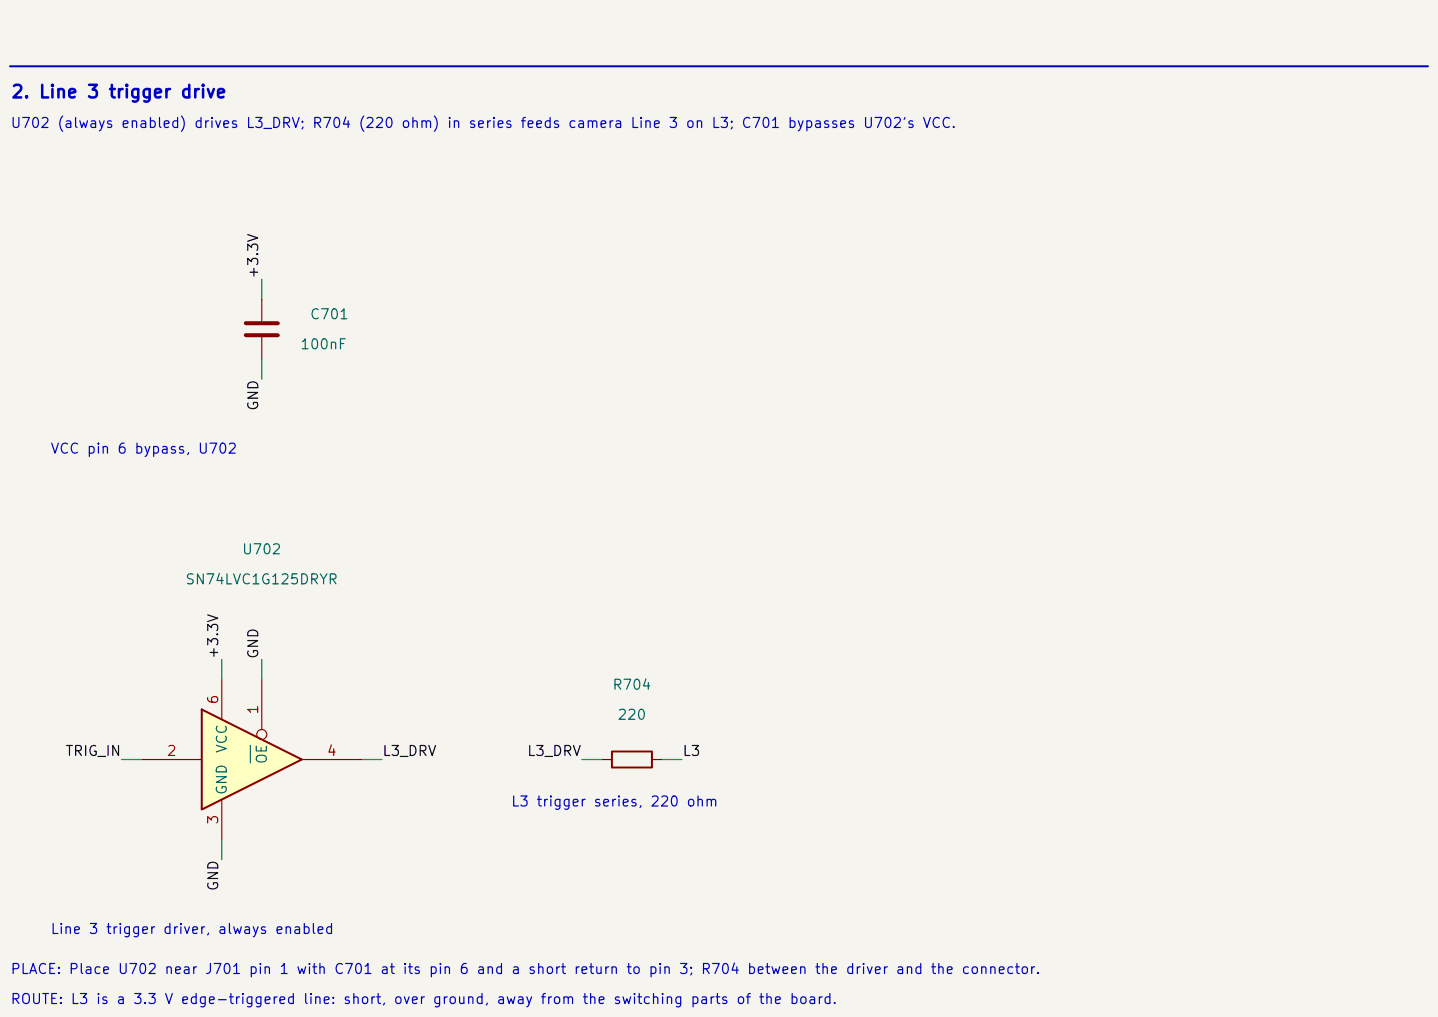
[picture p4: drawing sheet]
<svg xmlns="http://www.w3.org/2000/svg" width="297mm" height="210mm" viewBox="0 0 297 210" stroke-linecap="round" stroke-linejoin="round" font-family="sans-serif">
<path d="M-.1 -.1h297.2v210.2h-297.2z" fill="#f5f4ef" stroke="#f5f4ef" stroke-width=".21"/>
<path d="M126.4 155.2h8.3v3.3h-8.3z" fill="none" stroke="#840000" stroke-width=".41"/>
<path d="M124.3 156.8h2.1M134.7 156.8h2" fill="none" stroke="#840000" stroke-width=".25"/>
<path d="M41.7 146.5l20.6 10.3-20.6 10.4z" fill="#ffffc2"/>
<path d="M41.7 146.5l20.6 10.3-20.6 10.4z" fill="none" stroke="#840000" stroke-width=".41"/>
<g fill="none" stroke="#840000" stroke-width=".25">
<path d="M54.1 61.8v4.5M54.1 69.6v4.6M29.3 156.8h12.4M45.8 140.3v8.3M54.1 140.3v10.3M62.3 156.8h12.4M45.8 165.1v8.3"/>
<circle cx="54.1" cy="151.7" r="1.03"/>
</g>
<path d="M51.7 153.9v3.6" fill="none" stroke="#006464" stroke-width=".25"/>
<path d="M50.8 66.7h6.6M50.8 69.2h6.6" fill="none" stroke="#840000" stroke-width=".83"/>
<path d="M2.1 13.7h292.8" fill="none" stroke="#0000c2" stroke-width=".41"/>
<path d="M54.1 57.7v4.1M54.1 74.2v4.1M45.8 136.2v4.1M54.1 136.2v4.1M25.1 156.8h4.2M74.7 156.8h4.2M120.2 156.8h4.1M136.7 156.8h4.2M45.8 173.4v4.1" fill="none" stroke="#009600" stroke-width=".25"/>
<text font-size="2.6" fill="#0000c2" x="2.1" y="20.9">2. Line 3 trigger drive</text>
<g font-size="2.1" fill="#0000c2">
<text x="2" y="26.9">U702 (always enabled) drives L3_DRV; R704 (220 ohm) in series feeds camera Line 3 on L3; C701 bypasses U702's VCC.</text>
<text x="10.3" y="94.2">VCC pin 6 bypass, U702</text>
<text x="105.4" y="167.1">L3 trigger series, 220 ohm</text>
<text x="10.3" y="193.4">Line 3 trigger driver, always enabled</text>
<text x="2" y="201.6">PLACE: Place U702 near J701 pin 1 with C701 at its pin 6 and a short return to pin 3; R704 between the driver and the connector.</text>
<text x="2" y="207.8">ROUTE: L3 is a 3.3 V edge-triggered line: short, over ground, away from the switching parts of the board.</text>
</g>
<g font-size="2.1" fill="#0f0f0f">
<text x="53.9" y="57.7" transform="rotate(-90 53.9 57.7)">+3.3V</text>
<text x="53.9" y="85" transform="rotate(-90 53.9 85)">GND</text>
<text x="45.6" y="136.2" transform="rotate(-90 45.6 136.2)">+3.3V</text>
<text x="53.9" y="136.2" transform="rotate(-90 53.9 136.2)">GND</text>
<text x="13.4" y="156.6">TRIG_IN</text>
<text x="78.8" y="156.6">L3_DRV</text>
<text x="108.7" y="156.6">L3_DRV</text>
<text x="140.8" y="156.6">L3</text>
<text x="45.6" y="184.2" transform="rotate(-90 45.6 184.2)">GND</text>
</g>
<g font-size="2.1" fill="#006464">
<text x="63.9" y="66.5">C701</text>
<text x="61.9" y="72.6">100nF</text>
<text x="49.8" y="115">U702</text>
<text x="38.1" y="121.2">SN74LVC1G125DRYR</text>
<text x="126.3" y="143">R704</text>
<text x="127.4" y="149.2">220</text>
<text x="47.4" y="155.7" transform="rotate(-90 47.4 155.7)">VCC</text>
<text x="55.6" y="157.9" transform="rotate(-90 55.6 157.9)">OE</text>
<text x="47.4" y="164.3" transform="rotate(-90 47.4 164.3)">GND</text>
</g>
<g font-size="2.1" fill="#a90000">
<text x="45.6" y="145.6" transform="rotate(-90 45.6 145.6)">6</text>
<text x="53.8" y="147.7" transform="rotate(-90 53.8 147.7)">1</text>
<text x="34.3" y="156.6">2</text>
<text x="67.3" y="156.6">4</text>
<text x="45.6" y="170.4" transform="rotate(-90 45.6 170.4)">3</text>
</g>
</svg>
